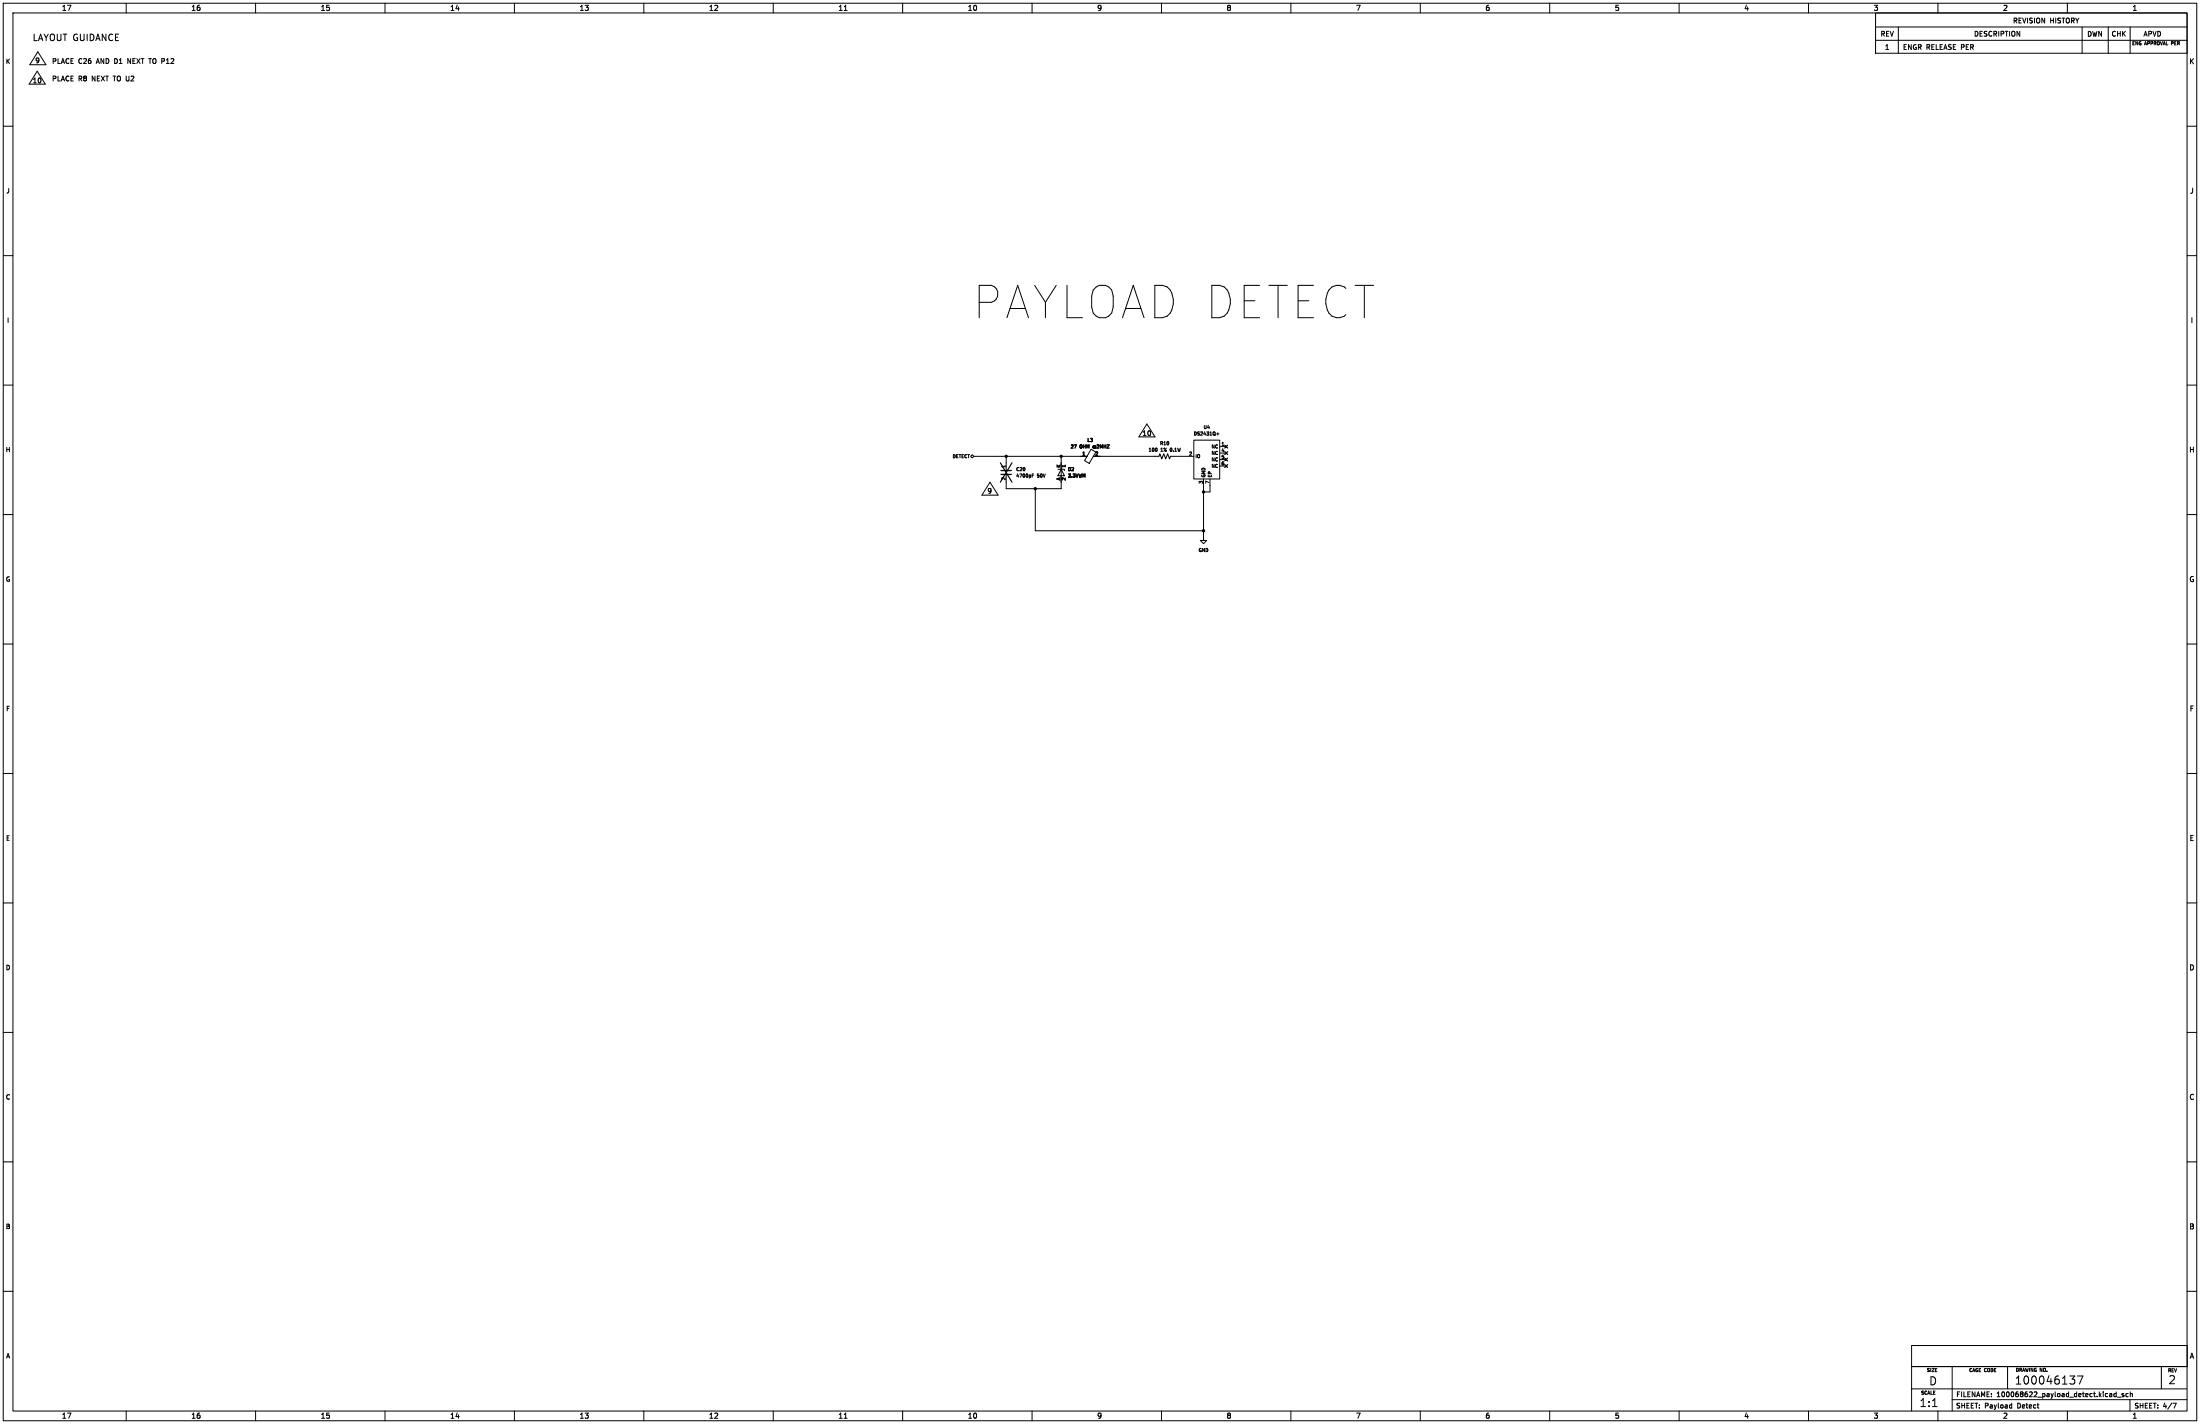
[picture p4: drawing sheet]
(kicad_sch
 (version 20231120)
 (generator "eeschema")
 (generator_version "8.0")
 (paper "D")
 (lib_symbols
  (symbol "1a_Littelfuse:SMF3.3"
   (pin_names
    (offset 0)) (exclude_from_sim no) (in_bom yes) (on_board yes)
   (property "Reference" "D" (at 0 0 0) (effects (font (size 1.27 1.27))))
   (property "Value" "3.3VWM" (at 0 0 0) (effects (font (size 1.27 1.27))))
   (property "Footprint" "1a_Littelfuse:SOD-123FL" (at 0 0 0) (effects (font (size 1.27 1.27)) (hide yes)))
   (property "Datasheet" "https://www.littelfuse.com/~/media/electronics/datasheets/tvs_diodes/littelfuse_tvs_diode_smf3_3_datasheet.pdf.pdf" (at 0 0 0) (effects (font (size 1.27 1.27)) (hide yes)))
   (property "Description" "TVS DIODE 3.3VWM 6.8VC SOD123FL" (at 0 0 0) (effects (font (size 1.27 1.27)) (hide yes)))
   (property "Manufacturer" "Littelfuse" (at 0 0 0) (effects (font (size 1.27 1.27)) (hide yes)))
   (property "MPN" "SMF3.3" (at 0 0 0) (effects (font (size 1.27 1.27)) (hide yes)))
   (symbol "SMF3.3_0_1"
    (polyline (pts (xy 1.27 -2.54) (xy -1.27 -2.54)) (stroke (width 0) (type default)) (fill (type none)))
    (polyline (pts (xy -1.27 -3.81) (xy -1.27 -1.27) (xy -0.762 -1.27)) (stroke (width 0.254) (type default)) (fill (type none)))
    (polyline (pts (xy 1.27 -3.81) (xy 1.27 -1.27) (xy -1.27 -2.54) (xy 1.27 -3.81)) (stroke (width 0.254) (type default)) (fill (type none))))
   (symbol "SMF3.3_1_1"
    (pin passive line (at -3.81 -2.54 0) (length 2.54) (name "K" (effects (font (size 1.27 1.27)))) (number "1" (effects (font (size 1.27 1.27)))))
    (pin passive line (at 3.81 -2.54 180) (length 2.54) (name "A" (effects (font (size 1.27 1.27)))) (number "2" (effects (font (size 1.27 1.27)))))))
  (symbol "1a_Misc:DS2431Q+T&R" (exclude_from_sim no) (in_bom yes) (on_board yes)
   (property "Reference" "U" (at -4.064 7.874 0) (effects (font (size 1.27 1.27))))
   (property "Value" "DS2431Q+" (at 8.89 7.874 0) (effects (font (size 1.27 1.27))))
   (property "Footprint" "Package_DFN_QFN:Maxim_TDFN-6-1EP_3x3mm_P0.95mm_EP1.5x2.3mm" (at -1.27 -17.78 0) (effects (font (size 1.27 1.27)) (hide yes)))
   (property "Datasheet" "https://www.analog.com/media/en/technical-documentation/data-sheets/DS2431.pdf" (at 0 -15.24 0) (effects (font (size 1.27 1.27)) (hide yes)))
   (property "Description" "EEPROM Memory IC 1Kbit 1-Wire® 2 µs 6-TDFN (3x3)" (at 0.254 -22.098 0) (effects (font (size 1.27 1.27)) (hide yes)))
   (property "Manufacturer" "Analog Devices Inc./Maxim Integrated" (at 0.254 -24.638 0) (effects (font (size 1.27 1.27)) (hide yes)))
   (property "MPN" "DS2431Q+T&R" (at 0 -26.67 0) (effects (font (size 1.27 1.27)) (hide yes)))
   (symbol "DS2431Q+T&R_0_1"
    (rectangle (start -5.08 6.35) (end 5.08 -8.89) (stroke (width 0) (type default)) (fill (type none))))
   (symbol "DS2431Q+T&R_1_1"
    (pin no_connect line (at 7.62 3.81 180) (length 2.54) (name "NC" (effects (font (size 1.27 1.27)))) (number "1" (effects (font (size 1.27 1.27)))))
    (pin bidirectional line (at -7.62 0 0) (length 2.54) (name "IO" (effects (font (size 1.27 1.27)))) (number "2" (effects (font (size 1.27 1.27)))))
    (pin power_in line (at -1.27 -11.43 90) (length 2.54) (name "GND" (effects (font (size 1.27 1.27)))) (number "3" (effects (font (size 1.27 1.27)))))
    (pin no_connect line (at 7.62 1.27 180) (length 2.54) (name "NC" (effects (font (size 1.27 1.27)))) (number "4" (effects (font (size 1.27 1.27)))))
    (pin no_connect line (at 7.62 -1.27 180) (length 2.54) (name "NC" (effects (font (size 1.27 1.27)))) (number "5" (effects (font (size 1.27 1.27)))))
    (pin no_connect line (at 7.62 -3.81 180) (length 2.54) (name "NC" (effects (font (size 1.27 1.27)))) (number "6" (effects (font (size 1.27 1.27)))))
    (pin power_in line (at 1.27 -11.43 90) (length 2.54) (name "EP" (effects (font (size 1.27 1.27)))) (number "7" (effects (font (size 1.27 1.27)))))))
  (symbol "1a_Misc:MDF2016BSS270C" (exclude_from_sim no) (in_bom yes) (on_board yes)
   (property "Reference" "L" (at 4.318 0.762 0) (effects (font (size 1.27 1.27))))
   (property "Value" "27 OHM @2MHZ" (at 11.684 -1.524 0) (effects (font (size 1.27 1.27))))
   (property "Footprint" "1a_Misc:0806 SMD" (at 0 -11.684 0) (effects (font (size 1.27 1.27)) (hide yes)))
   (property "Datasheet" "https://product.tdk.com/system/files/dam/doc/product/emc/emc/suppression-filter/catalog/suppression-filter_automotive_mdf2016_en.pdf" (at 0 -12.954 0) (effects (font (size 1.27 1.27)) (hide yes)))
   (property "Description" "FERRITE BEAD 27 OHM 0806 1LN" (at 0 -14.732 0) (effects (font (size 1.27 1.27)) (hide yes)))
   (property "MPN" "MDF2016BSS270C" (at 0.254 -16.256 0) (effects (font (size 1.27 1.27)) (hide yes)))
   (property "Manufacturer" "TDK Corporation" (at 0 -17.78 0) (effects (font (size 1.27 1.27)) (hide yes)))
   (symbol "MDF2016BSS270C_0_1"
    (polyline (pts (xy 0 -1.27) (xy 0 -1.2192)) (stroke (width 0) (type default)) (fill (type none)))
    (polyline (pts (xy 0 1.27) (xy 0 1.2954)) (stroke (width 0) (type default)) (fill (type none)))
    (polyline (pts (xy -2.7686 0.4064) (xy -1.7018 2.2606) (xy 2.7686 -0.3048) (xy 1.6764 -2.159) (xy -2.7686 0.4064)) (stroke (width 0) (type default)) (fill (type none))))
   (symbol "MDF2016BSS270C_1_1"
    (pin passive line (at 0 3.81 270) (length 2.54) (name "~" (effects (font (size 1.27 1.27)))) (number "1" (effects (font (size 1.27 1.27)))))
    (pin passive line (at 0 -3.81 90) (length 2.54) (name "~" (effects (font (size 1.27 1.27)))) (number "2" (effects (font (size 1.27 1.27)))))))
  (symbol "1a_Murata_Capacitors:GCM155R71H472KA37J" (exclude_from_sim no) (in_bom yes) (on_board yes)
   (property "Reference" "C" (at 3.175 1.27 0) (effects (font (size 1.27 1.27))))
   (property "Value" "4700pF 50V" (at 8.89 -1.905 0) (effects (font (size 1.27 1.27))))
   (property "Footprint" "Capacitor_SMD:C_0402_1005Metric" (at -0.635 -10.16 0) (effects (font (size 1.27 1.27)) (hide yes)))
   (property "Datasheet" "https://search.murata.co.jp/Ceramy/image/img/A01X/G101/ENG/GCM155R71H472KA37-01.pdf" (at 0 -6.985 0) (effects (font (size 1.27 1.27)) (hide yes)))
   (property "Description" "CAP CER 4700PF 50V X7R 0402" (at 0.254 -17.526 0) (effects (font (size 1.27 1.27)) (hide yes)))
   (property "Manufacturer" "Murata Electronics" (at 0.254 -12.7 0) (effects (font (size 1.27 1.27)) (hide yes)))
   (property "MPN" "GCM155R71H472KA37J" (at 0.254 -15.24 0) (effects (font (size 1.27 1.27)) (hide yes)))
   (symbol "GCM155R71H472KA37J_0_1"
    (polyline (pts (xy -2.032 -0.762) (xy 2.032 -0.762)) (stroke (width 0.508) (type default)) (fill (type none)))
    (polyline (pts (xy -2.032 0.762) (xy 2.032 0.762)) (stroke (width 0.508) (type default)) (fill (type none))))
   (symbol "GCM155R71H472KA37J_1_1"
    (pin passive line (at 0 3.81 270) (length 2.794) (name "~" (effects (font (size 1.27 1.27)))) (number "1" (effects (font (size 1.27 1.27)))))
    (pin passive line (at 0 -3.81 90) (length 2.794) (name "~" (effects (font (size 1.27 1.27)))) (number "2" (effects (font (size 1.27 1.27)))))))
  (symbol "1a_Panasonic_Resistors:ERJ-2RKF1000X"
   (pin_numbers hide)
   (pin_names
    (offset 0)) (exclude_from_sim no) (in_bom yes) (on_board yes)
   (property "Reference" "R" (at 2.54 0 90) (effects (font (size 1.27 1.27))))
   (property "Value" "100 1% 0.1W" (at -2.54 0 90) (effects (font (size 1.27 1.27)) (hide yes)))
   (property "Footprint" "Resistor_SMD:R_0402_1005Metric" (at 5.08 0 90) (effects (font (size 1.27 1.27)) (hide yes)))
   (property "Datasheet" "https://industrial.panasonic.com/cdbs/www-data/pdf/RDA0000/AOA0000C304.pdf" (at 0 -7.62 0) (effects (font (size 1.27 1.27)) (hide yes)))
   (property "Description" "RES SMD 100 OHM 1% 1/10W 0402" (at 0 0 0) (effects (font (size 1.27 1.27)) (hide yes)))
   (property "MPN" "ERJ-2RKF1000X" (at 0 0 0) (effects (font (size 1.27 1.27)) (hide yes)))
   (property "Manufacturer" "Panasonic Electronic Components" (at 0 0 0) (effects (font (size 1.27 1.27)) (hide yes)))
   (symbol "ERJ-2RKF1000X_0_1"
    (polyline (pts (xy 0 -2.286) (xy 0 -2.54)) (stroke (width 0) (type default)) (fill (type none)))
    (polyline (pts (xy 0 2.286) (xy 0 2.54)) (stroke (width 0) (type default)) (fill (type none)))
    (polyline (pts (xy 0 -0.762) (xy 1.016 -1.143) (xy 0 -1.524) (xy -1.016 -1.905) (xy 0 -2.286)) (stroke (width 0) (type default)) (fill (type none)))
    (polyline (pts (xy 0 0.762) (xy 1.016 0.381) (xy 0 0) (xy -1.016 -0.381) (xy 0 -0.762)) (stroke (width 0) (type default)) (fill (type none)))
    (polyline (pts (xy 0 2.286) (xy 1.016 1.905) (xy 0 1.524) (xy -1.016 1.143) (xy 0 0.762)) (stroke (width 0) (type default)) (fill (type none))))
   (symbol "ERJ-2RKF1000X_1_1"
    (pin passive line (at 0 3.81 270) (length 1.27) (name "~" (effects (font (size 1.27 1.27)))) (number "1" (effects (font (size 1.27 1.27)))))
    (pin passive line (at 0 -3.81 90) (length 1.27) (name "~" (effects (font (size 1.27 1.27)))) (number "2" (effects (font (size 1.27 1.27)))))))
  (symbol "1a_PowerSymbols:GND"
   (power)
   (pin_names
    (offset 0)) (exclude_from_sim no) (in_bom yes) (on_board yes)
   (property "Reference" "#PWR" (at 0 -6.35 0) (effects (font (size 1.27 1.27)) (hide yes)))
   (property "Value" "GND" (at 0 -3.81 0) (effects (font (size 1.27 1.27))))
   (property "Footprint" "" (at 0 0 0) (effects (font (size 1.27 1.27)) (hide yes)))
   (property "Datasheet" "" (at 0 0 0) (effects (font (size 1.27 1.27)) (hide yes)))
   (property "Description" "Power symbol creates a global label with name \"GND\" , ground" (at 0 0 0) (effects (font (size 1.27 1.27)) (hide yes)))
   (symbol "GND_0_1"
    (polyline (pts (xy 0 0) (xy 0 -1.27) (xy 1.27 -1.27) (xy 0 -2.54) (xy -1.27 -1.27) (xy 0 -1.27)) (stroke (width 0) (type default)) (fill (type none))))
   (symbol "GND_1_1"
    (pin power_in line (at 0 0 270) (length 0) hide (name "GND" (effects (font (size 1.27 1.27)))) (number "1" (effects (font (size 1.27 1.27))))))))
 (junction
  (at 406.4 191.77)
  (diameter 0)
  (color 0 0 0 0))
 (junction
  (at 394.97 179.07)
  (diameter 0)
  (color 0 0 0 0))
 (junction
  (at 472.44 193.04)
  (diameter 0)
  (color 0 0 0 0))
 (junction
  (at 416.56 179.07)
  (diameter 0)
  (color 0 0 0 0))
 (junction
  (at 472.44 208.28)
  (diameter 0)
  (color 0 0 0 0))
 (no_connect
  (at 481.33 175.26))
 (no_connect
  (at 481.33 180.34))
 (no_connect
  (at 481.33 182.88))
 (no_connect
  (at 481.33 177.8))
 (wire
  (pts (xy 406.4 191.77) (xy 406.4 208.28))
  (stroke (width 0) (type default)))
 (polyline
  (pts (xy 11.43 33.02) (xy 14.605 27.94))
  (stroke (width 0) (type default)))
 (polyline
  (pts (xy 450.215 166.37) (xy 453.39 171.45))
  (stroke (width 0) (type default)))
 (polyline
  (pts (xy 388.62 189.23) (xy 391.795 194.31))
  (stroke (width 0) (type default)))
 (wire
  (pts (xy 461.01 179.07) (xy 466.09 179.07))
  (stroke (width 0) (type default)))
 (polyline
  (pts (xy 447.04 171.45) (xy 450.215 166.37))
  (stroke (width 0) (type default)))
 (wire
  (pts (xy 472.44 208.28) (xy 472.44 210.82))
  (stroke (width 0) (type default)))
 (wire
  (pts (xy 472.44 193.04) (xy 472.44 208.28))
  (stroke (width 0) (type default)))
 (wire
  (pts (xy 394.97 179.07) (xy 394.97 181.61))
  (stroke (width 0) (type default)))
 (polyline
  (pts (xy 18.034 25.4) (xy 11.684 25.4))
  (stroke (width 0) (type default)))
 (wire
  (pts (xy 394.97 191.77) (xy 406.4 191.77))
  (stroke (width 0) (type default)))
 (wire
  (pts (xy 406.4 208.28) (xy 472.44 208.28))
  (stroke (width 0) (type default)))
 (polyline
  (pts (xy 17.78 33.02) (xy 11.43 33.02))
  (stroke (width 0) (type default)))
 (polyline
  (pts (xy 453.39 171.45) (xy 447.04 171.45))
  (stroke (width 0) (type default)))
 (wire
  (pts (xy 416.56 179.07) (xy 424.18 179.07))
  (stroke (width 0) (type default)))
 (wire
  (pts (xy 394.97 189.23) (xy 394.97 191.77))
  (stroke (width 0) (type default)))
 (polyline
  (pts (xy 14.859 20.32) (xy 18.034 25.4))
  (stroke (width 0) (type default)))
 (wire
  (pts (xy 474.98 190.5) (xy 474.98 193.04))
  (stroke (width 0) (type default)))
 (polyline
  (pts (xy 385.445 194.31) (xy 388.62 189.23))
  (stroke (width 0) (type default)))
 (polyline
  (pts (xy 14.605 27.94) (xy 17.78 33.02))
  (stroke (width 0) (type default)))
 (wire
  (pts (xy 431.8 179.07) (xy 453.39 179.07))
  (stroke (width 0) (type default)))
 (wire
  (pts (xy 382.27 179.07) (xy 394.97 179.07))
  (stroke (width 0) (type default)))
 (wire
  (pts (xy 416.56 179.07) (xy 416.56 181.61))
  (stroke (width 0) (type default)))
 (wire
  (pts (xy 406.4 191.77) (xy 416.56 191.77))
  (stroke (width 0) (type default)))
 (wire
  (pts (xy 472.44 190.5) (xy 472.44 193.04))
  (stroke (width 0) (type default)))
 (wire
  (pts (xy 416.56 179.07) (xy 394.97 179.07))
  (stroke (width 0) (type default)))
 (wire
  (pts (xy 416.56 189.23) (xy 416.56 191.77))
  (stroke (width 0) (type default)))
 (polyline
  (pts (xy 11.684 25.4) (xy 14.859 20.32))
  (stroke (width 0) (type default)))
 (polyline
  (pts (xy 391.795 194.31) (xy 385.445 194.31))
  (stroke (width 0) (type default)))
 (wire
  (pts (xy 474.98 193.04) (xy 472.44 193.04))
  (stroke (width 0) (type default)))
 (text "PLACE R8 NEXT TO U2"
  (exclude_from_sim no)
  (at 20.32 32.258 0)
  (effects (font (size 1.905 1.905)) (justify left bottom)))
 (text "10\n"
  (exclude_from_sim no)
  (at 12.7 33.02 0)
  (effects (font (size 1.905 1.905)) (justify left bottom)))
 (text "LAYOUT GUIDANCE"
  (exclude_from_sim no)
  (at 12.7 16.51 0)
  (effects (font (size 2.54 2.54)) (justify left bottom)))
 (text "9"
  (exclude_from_sim no)
  (at 387.477 194.056 0)
  (effects (font (size 1.905 1.905)) (justify left bottom)))
 (text "PAYLOAD DETECT"
  (exclude_from_sim no)
  (at 381.254 126.492 0)
  (effects (font (size 12.7 12.7)) (justify left bottom)))
 (text "10\n"
  (exclude_from_sim no)
  (at 448.31 171.45 0)
  (effects (font (size 1.905 1.905)) (justify left bottom)))
 (text "9"
  (exclude_from_sim no)
  (at 13.716 25.146 0)
  (effects (font (size 1.905 1.905)) (justify left bottom)))
 (text "PLACE C26 AND D1 NEXT TO P12"
  (exclude_from_sim no)
  (at 20.32 25.4 0)
  (effects (font (size 1.905 1.905)) (justify left bottom)))
 (hierarchical_label "DETECT"
  (shape bidirectional)
  (at 382.27 179.07 180)
  (fields_autoplaced yes)
  (effects (font (size 1.27 1.27)) (justify right)))
 (symbol
  (lib_id "1a_Panasonic_Resistors:ERJ-2RKF1000X")
  (at 457.2 179.07 270)
  (unit 1)
  (exclude_from_sim no)
  (in_bom yes)
  (on_board yes)
  (dnp no)
  (property "Reference" "R10" (at 457.2 173.99 90) (effects (font (size 1.27 1.27))))
  (property "Value" "100 1% 0.1W" (at 457.2 176.53 90) (effects (font (size 1.27 1.27))))
  (property "Footprint" "Resistor_SMD:R_0402_1005Metric" (at 457.2 184.15 90) (effects (font (size 1.27 1.27)) (hide yes)))
  (property "Datasheet" "https://industrial.panasonic.com/cdbs/www-data/pdf/RDA0000/AOA0000C304.pdf" (at 449.58 179.07 0) (effects (font (size 1.27 1.27)) (hide yes)))
  (property "Description" "RES SMD 100 OHM 1% 1/10W 0402" (at 457.2 179.07 0) (effects (font (size 1.27 1.27)) (hide yes)))
  (property "MPN" "ERJ-2RKF1000X" (at 457.2 179.07 0) (effects (font (size 1.27 1.27)) (hide yes)))
  (property "Mfr" "Panasonic" (at 457.2 175.26 90) (effects (font (size 1.27 1.27)) (hide yes)))
  (property "Manufacturer" "Panasonic Electronic Components" (at 457.2 179.07 0) (effects (font (size 1.27 1.27)) (hide yes)))
  (pin "1")
  (pin "2"))
 (symbol
  (lib_id "1a_Littelfuse:SMF3.3")
  (at 419.1 185.42 270)
  (unit 1)
  (exclude_from_sim no)
  (in_bom yes)
  (on_board yes)
  (dnp no)
  (property "Reference" "D2" (at 419.1 184.1499 90) (effects (font (size 1.27 1.27)) (justify left)))
  (property "Value" "3.3VWM" (at 419.1 186.6899 90) (effects (font (size 1.27 1.27)) (justify left)))
  (property "Footprint" "1a_Littelfuse:SOD-123FL" (at 419.1 185.42 0) (effects (font (size 1.27 1.27)) (hide yes)))
  (property "Datasheet" "https://www.littelfuse.com/~/media/electronics/datasheets/tvs_diodes/littelfuse_tvs_diode_smf3_3_datasheet.pdf.pdf" (at 419.1 185.42 0) (effects (font (size 1.27 1.27)) (hide yes)))
  (property "Description" "TVS DIODE 3.3VWM 6.8VC SOD123FL" (at 419.1 185.42 0) (effects (font (size 1.27 1.27)) (hide yes)))
  (property "Mfr" "Littelfuse" (at 422.91 185.42 0) (effects (font (size 1.27 1.27)) (hide yes)))
  (property "MPN" "SMF3.3" (at 419.1 185.42 0) (effects (font (size 1.27 1.27)) (hide yes)))
  (property "Manufacturer" "Littelfuse" (at 419.1 185.42 0) (effects (font (size 1.27 1.27)) (hide yes)))
  (pin "1")
  (pin "2"))
 (symbol
  (lib_id "1a_Misc:MDF2016BSS270C")
  (at 427.99 179.07 90)
  (unit 1)
  (exclude_from_sim no)
  (in_bom yes)
  (on_board yes)
  (dnp no)
  (fields_autoplaced yes)
  (property "Reference" "L3" (at 427.9392 172.72 90) (effects (font (size 1.27 1.27))))
  (property "Value" "27 OHM @2MHZ" (at 427.9392 175.26 90) (effects (font (size 1.27 1.27))))
  (property "Footprint" "1a_Misc:0806 SMD" (at 439.674 179.07 0) (effects (font (size 1.27 1.27)) (hide yes)))
  (property "Datasheet" "https://product.tdk.com/system/files/dam/doc/product/emc/emc/suppression-filter/catalog/suppression-filter_automotive_mdf2016_en.pdf" (at 440.944 179.07 0) (effects (font (size 1.27 1.27)) (hide yes)))
  (property "Description" "FERRITE BEAD 27 OHM 0806 1LN" (at 442.722 179.07 0) (effects (font (size 1.27 1.27)) (hide yes)))
  (property "MPN" "MDF2016BSS270C" (at 444.246 178.816 0) (effects (font (size 1.27 1.27)) (hide yes)))
  (property "Manufacturer" "TDK Corporation" (at 445.77 179.07 0) (effects (font (size 1.27 1.27)) (hide yes)))
  (pin "2")
  (pin "1"))
 (symbol
  (lib_id "1a_Misc:DS2431Q+T&R")
  (at 473.71 179.07 0)
  (unit 1)
  (exclude_from_sim no)
  (in_bom yes)
  (on_board yes)
  (dnp no)
  (fields_autoplaced yes)
  (property "Reference" "U4" (at 473.71 167.64 0) (effects (font (size 1.27 1.27))))
  (property "Value" "DS2431Q+" (at 473.71 170.18 0) (effects (font (size 1.27 1.27))))
  (property "Footprint" "Package_DFN_QFN:Maxim_TDFN-6-1EP_3x3mm_P0.95mm_EP1.5x2.3mm" (at 472.44 196.85 0) (effects (font (size 1.27 1.27)) (hide yes)))
  (property "Datasheet" "https://www.analog.com/media/en/technical-documentation/data-sheets/DS2431.pdf" (at 473.71 194.31 0) (effects (font (size 1.27 1.27)) (hide yes)))
  (property "Description" "EEPROM Memory IC 1Kbit 1-Wire® 2 µs 6-TDFN (3x3)" (at 473.964 201.168 0) (effects (font (size 1.27 1.27)) (hide yes)))
  (property "Manufacturer" "Analog Devices Inc./Maxim Integrated" (at 473.964 203.708 0) (effects (font (size 1.27 1.27)) (hide yes)))
  (property "MPN" "DS2431Q+T&R" (at 473.71 205.74 0) (effects (font (size 1.27 1.27)) (hide yes)))
  (pin "1")
  (pin "2")
  (pin "3")
  (pin "4")
  (pin "5")
  (pin "6")
  (pin "7"))
 (symbol
  (lib_id "1a_PowerSymbols:GND")
  (at 472.44 210.82 0)
  (unit 1)
  (exclude_from_sim no)
  (in_bom yes)
  (on_board yes)
  (dnp no)
  (fields_autoplaced yes)
  (property "Reference" "#PWR025" (at 472.44 217.17 0) (effects (font (size 1.27 1.27)) (hide yes)))
  (property "Value" "GND" (at 472.44 215.9 0) (effects (font (size 1.27 1.27))))
  (property "Footprint" "" (at 472.44 210.82 0) (effects (font (size 1.27 1.27)) (hide yes)))
  (property "Datasheet" "" (at 472.44 210.82 0) (effects (font (size 1.27 1.27)) (hide yes)))
  (property "Description" "" (at 472.44 210.82 0) (effects (font (size 1.27 1.27)) (hide yes)))
  (pin "1"))
 (symbol
  (lib_id "1a_Murata_Capacitors:GCM155R71H472KA37J")
  (at 394.97 185.42 0)
  (unit 1)
  (exclude_from_sim no)
  (in_bom yes)
  (on_board yes)
  (dnp yes)
  (fields_autoplaced yes)
  (property "Reference" "C20" (at 398.78 184.1499 0) (effects (font (size 1.27 1.27)) (justify left)))
  (property "Value" "4700pF 50V" (at 398.78 186.6899 0) (effects (font (size 1.27 1.27)) (justify left)))
  (property "Footprint" "Capacitor_SMD:C_0402_1005Metric" (at 394.335 195.58 0) (effects (font (size 1.27 1.27)) (hide yes)))
  (property "Datasheet" "https://search.murata.co.jp/Ceramy/image/img/A01X/G101/ENG/GCM155R71H472KA37-01.pdf" (at 394.97 192.405 0) (effects (font (size 1.27 1.27)) (hide yes)))
  (property "Description" "CAP CER 4700PF 50V X7R 0402" (at 395.224 202.946 0) (effects (font (size 1.27 1.27)) (hide yes)))
  (property "MPN" "GCM155R71H472KA37J" (at 395.224 200.66 0) (effects (font (size 1.27 1.27)) (hide yes)))
  (property "Manufacturer" "Murata Electronics" (at 395.224 198.12 0) (effects (font (size 1.27 1.27)) (hide yes)))
  (pin "1")
  (pin "2")))
